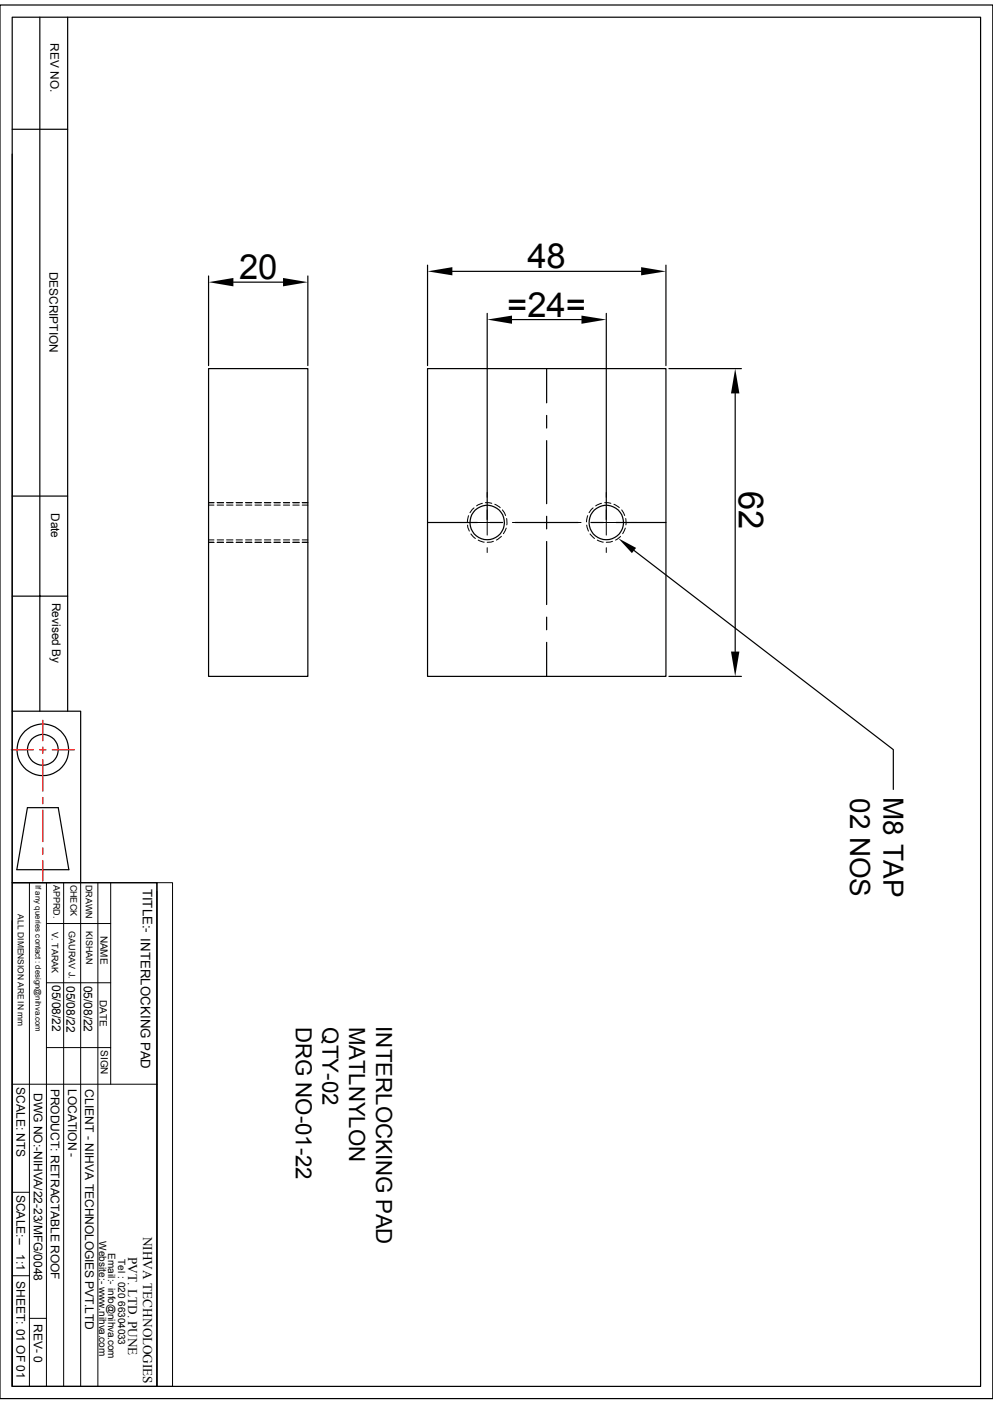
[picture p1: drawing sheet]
<svg xmlns="http://www.w3.org/2000/svg" width="210mm" height="297mm" viewBox="0 0 210 297" stroke-linecap="round" stroke-linejoin="round" font-family="sans-serif">
<g fill="none" stroke="#000" stroke-width=".25">
<path d="M0 1.1h210v294.8h-210zM2.6 3.6h204.8v289.7h-204.8zM8.4 3.6v146.9M14.3 3.6v146.9M2.6 32.6v117.9h14.5v36.2M2.6 27.3h11.7M44.1 58.4v18.9M49.4 59.7h10.5M65.1 58.4v18.9M90.4 56.1v21.2M95.7 57.4h39.9M140.8 56.1v21.2"/>
<path d="M44.1 78h21v65.1h-21zM90.4 78h50.4v65.1h-50.4zM103 66.3v43.6M108.3 67.6h14.7M115.6 78v7.2M128.2 66.3v43.6M141.5 78h15.3M115.6 87.9v2.7M115.6 93.2v13.4M155.5 83.2v54.6M2.6 104.9h11.7M90.4 110.5h10.6"/>
<path d="M103.6 110.5h2.7M109 110.5h13.3M115.6 109.2v2.7M115.6 114.6v13.3M125 110.5h2.6M130.3 110.5h10.5M134.1 116.5l54.8 42.1v8.4M2.6 126.1h11.7M115.6 135.9v7.2M115.6 130.6v2.6M2.6 150.5v36.2M141.5 143.1h15.3"/>
<path d="M5.8 170.9h6.5l2.3 13.1h-11zM2.6 186.7h30.6v106.6h-30.6zM2.6 194.8v98.5"/>
<circle cx="103.1" cy="110.5" r="3.6"/>
<circle cx="128.2" cy="110.5" r="3.6"/>
<circle cx="9.1" cy="158.6" r="5.5"/>
<circle cx="9.1" cy="158.6" r="3.3"/>
</g>
<g fill="none" stroke="#000" stroke-width=".21">
<path d="M44.1 106.8h1.2M44.1 114.7h1.2M44.1 106.3h1.2M44.1 114.2h1.2M45.9 106.8h1.4M45.9 114.7h1.4M45.9 106.3h1.4M45.9 114.2h1.4M47.9 106.8h1.4M47.9 114.7h1.4M47.9 106.3h1.4M47.9 114.2h1.4"/>
<path d="M50 106.8h1.3M50 114.7h1.3M50 106.3h1.3M50 114.2h1.3M51.9 106.8h1.4M51.9 114.7h1.4M51.9 106.3h1.4M51.9 114.2h1.4M53.9 106.8h1.4M53.9 114.7h1.4M53.9 106.3h1.4M53.9 114.2h1.4"/>
<path d="M55.9 106.8h1.4M55.9 114.7h1.4M55.9 106.3h1.4M55.9 114.2h1.4M58 106.8h1.3M58 114.7h1.3M58 106.3h1.3M58 114.2h1.3M59.9 106.8h1.4M59.9 114.7h1.4M59.9 106.3h1.4M59.9 114.2h1.4"/>
<path d="M61.9 106.8h1.4M61.9 114.7h1.4M61.9 106.3h1.4M61.9 114.2h1.4M63.9 106.8h1.2M63.9 114.7h1.2M63.9 106.3h1.2M63.9 114.2h1.2M96.7 110.5h1M98.9 111.1l.4 1.3M99.1 109.1l-.3 1.3M99.6 112.9l.9 1"/>
<path d="M100.2 107.4l-.8 1.1M100.4 110.5h2.6v2.7M101.1 114.3l1.3 .4M102 106.5l-1.2 .5M102.7 106.3l1.3 .2M103 107.9v2.6h2.7M103 104.2v1M103 115.9v1M104.4 114.5l-1.4 .2M104.6 106.7l1.2 .7M106 113.5l-1 .8M106.3 107.9l.6 1.2"/>
<path d="M107.1 111.7l-.6 1.2M107.1 109.7l.1 1.3M108.4 110.5h1M121.9 110.5h1M124.1 111.1l.4 1.3M124.3 109.1l-.3 1.3M124.8 112.9l.9 1M125.4 107.4l-.8 1.1M125.6 110.5h2.6v2.7M126.3 114.3l1.3 .4M127.2 106.5l-1.2 .5M127.9 106.3l1.3 .2"/>
<path d="M128.2 104.2v1M128.2 115.9v1M128.2 107.9v2.6h2.7M129.5 114.5l-1.3 .2M129.8 106.7l1.2 .7M131.2 113.5l-1 .8M131.5 107.9l.6 1.2M132.2 111.7l-.5 1.2M132.3 109.7l.1 1.3M133.6 110.5h1M2.6 186.7h30.6M6.2 186.7v106.6"/>
<path d="M9.8 195.4h13.6M9.8 186.7v106.6M13.5 186.7v106.6M17.1 186.7v106.6M20.7 186.7v106.6M23.4 186.7v42.7M33.2 186.7h3.3v106.6h-3.3zM33.2 188.6v104.7M9.8 207.9h13.6M2.6 229.4h30.6M9.8 221.6h13.6M2.6 252.2h3.6"/>
<path d="M2.6 269.9h3.6M6.2 278.9h3.6"/>
</g>
<path d="M44.1 59.7l5.3-.9v1.8zM59.9 58.8l5.2 .9-5.2 .9zM90.4 57.4l5.3-.9v1.8zM135.6 56.5l5.2 .9-5.2 .9zM103 67.6l5.3-.8v1.7zM123 66.8l5.2 .8-5.2 .9zM155.5 78l.9 5.2h-1.8zM130.8 113.9l3.7 2-.9 1.1zM154.6 137.8h1.8l-.9 5.3z" fill="#000"/>
<path d="M2.4 158.6h4.7M8.4 158.6h1.3M9.1 152.4v4.3M9.1 158v1.4M11 158.6h4.7M9.1 160.7v6.7M9.1 168.7v1.4M9.1 171.4v6.7M9.1 179.4v1.3M9.1 182v4.4" fill="none" stroke="#f00" stroke-width=".25"/>
<g font-size="7.3">
<text x="50.6" y="58.9">20</text>
<text x="111.6" y="56.6">48</text>
<text x="107.2" y="67">=24=</text>
<text x="156.3" y="103.9" transform="rotate(90 156.3 103.9)">62</text>
</g>
<g font-size="5.9">
<text x="179.8" y="168.9" transform="rotate(90 179.8 168.9)">02 NOS</text>
<text x="186.9" y="168.7" transform="rotate(90 186.9 168.7)">M8 TAP</text>
</g>
<g font-size="4.7">
<text x="62.6" y="217.2" transform="rotate(90 62.6 217.2)">DRG NO-01-22</text>
<text x="68.2" y="217.3" transform="rotate(90 68.2 217.3)">QTY-02</text>
<text x="73.9" y="217.2" transform="rotate(90 73.9 217.2)">MATLNYLON</text>
<text x="79.5" y="217.1" transform="rotate(90 79.5 217.1)">INTERLOCKING PAD</text>
</g>
<g font-size="2.8">
<text x="30.2" y="188" transform="rotate(90 30.2 188)">TITLE:- INTERLOCKING PAD</text>
<text x="30.3" y="261.6" transform="rotate(90 30.3 261.6)">NIHVA TECHNOLOGIES</text>
<text x="27.1" y="265.9" transform="rotate(90 27.1 265.9)">PVT. LTD. PUNE</text>
</g>
<g font-size="2.5">
<text x="10.7" y="9.2" transform="rotate(90 10.7 9.2)">REV NO.</text>
<text x="10.5" y="57.5" transform="rotate(90 10.5 57.5)">DESCRIPTION</text>
<text x="10.8" y="108.5" transform="rotate(90 10.8 108.5)">Date</text>
<text x="11" y="127.5" transform="rotate(90 11 127.5)">Revised By</text>
<text x="11" y="208.4" transform="rotate(90 11 208.4)">05/08/22</text>
<text x="14.1" y="208.5" transform="rotate(90 14.1 208.5)">05/08/22</text>
<text x="17.7" y="208.5" transform="rotate(90 17.7 208.5)">05/08/22</text>
<text x="3.5" y="230" transform="rotate(90 3.5 230)">SCALE: NTS</text>
<text x="7.2" y="231.2" transform="rotate(90 7.2 231.2)">DWG NO:-NIHVA/22-23/MFG/0048</text>
<text x="10.8" y="230.3" transform="rotate(90 10.8 230.3)">PRODUCT: RETRACTABLE ROOF</text>
<text x="14.4" y="230.3" transform="rotate(90 14.4 230.3)">LOCATION -</text>
<text x="18" y="230.4" transform="rotate(90 18 230.4)">CLIENT - NIHVA TECHNOLOGIES PVT.LTD</text>
<text x="3.5" y="252.7" transform="rotate(90 3.5 252.7)">SCALE:--</text>
<text x="3.5" y="265.3" transform="rotate(90 3.5 265.3)">1:1</text>
<text x="3.5" y="271" transform="rotate(90 3.5 271)">SHEET: 01 OF 01</text>
<text x="7.2" y="280" transform="rotate(90 7.2 280)">REV- 0</text>
</g>
<g font-size="2.1">
<text x="21.3" y="197.9" transform="rotate(90 21.3 197.9)">NAME</text>
<text x="21.1" y="211.5" transform="rotate(90 21.1 211.5)">DATE</text>
<text x="21.3" y="222.1" transform="rotate(90 21.3 222.1)">SIGN</text>
<text x="21" y="262.6" transform="rotate(90 21 262.6)">Website:- www.nihva.com</text>
<text x="22.9" y="265" transform="rotate(90 22.9 265)">Email:- info@nihva.com</text>
<text x="25" y="266.3" transform="rotate(90 25 266.3)">Tel : 020 66304033</text>
</g>
<g font-size="1.9">
<text x="11.3" y="187.2" transform="rotate(90 11.3 187.2)">APPRD.</text>
<text x="14.9" y="187.1" transform="rotate(90 14.9 187.1)">CHECK</text>
<text x="18.1" y="187.2" transform="rotate(90 18.1 187.2)">DRAWN</text>
<text x="11" y="197.1" transform="rotate(90 11 197.1)">V. TARAK</text>
<text x="14.6" y="197" transform="rotate(90 14.6 197)">GAURAV J.</text>
<text x="18.2" y="197" transform="rotate(90 18.2 197)">KISHAN</text>
</g>
<text font-size="1.8" x="3.8" y="193.4" transform="rotate(90 3.8 193.4)">ALL DIMENSION ARE IN mm</text>
<text font-size="1.7" x="7.5" y="187.2" transform="rotate(90 7.5 187.2)">If any queries contact : design@nihva.com</text>
</svg>
